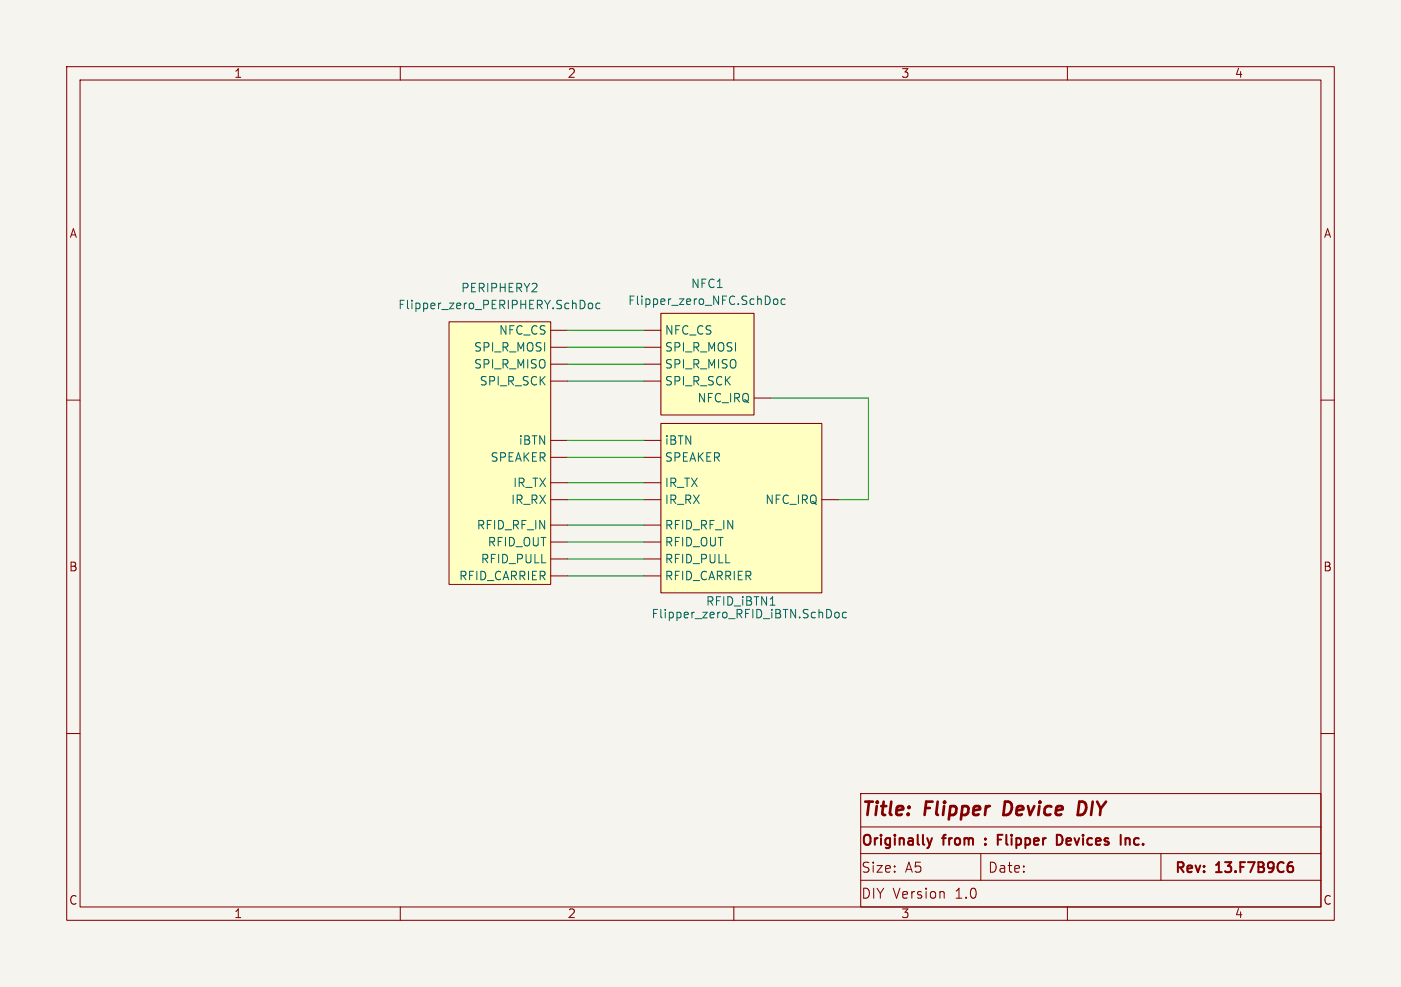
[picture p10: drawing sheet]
<svg xmlns="http://www.w3.org/2000/svg" width="210mm" height="148mm" viewBox="0 0 210 148" stroke-linecap="round" stroke-linejoin="round" font-family="sans-serif">
<path d="M0 0h210v148h-210z" fill="#f5f4ef" stroke="#f5f4ef" stroke-width=".15"/>
<g fill="none" stroke="#840000" stroke-width=".15">
<path d="M10 10h190v128h-190zM12 12h186v124h-186zM60 10v2M110 10v2M160 10v2M10 60h2M198 60h2M10 110h2M129 119h69v17h-69zM198 110h2M60 136v2M110 136v2"/>
<path d="M129 124h69M129 128h69M129 132h69M141.5 133.8v.9M147 128v4M160 136v2M174 128v4"/>
</g>
<path d="M139 125.7l.3 1M139.3 126.7l-.1 .3M139.7 125.7l-.4 1M147.7 126.5v.2M147.7 125.8v.1M149.6 125.9h.5M150.3 125.2h-.7v1.5M158.4 125.2a.76 .76 0 0 1 .9 .7 .76 .76 0 0 1-.9 .8M168.8 125.8h.5v.9M193.7 129.9l.1 .2v.4l-.1 .2" fill="none" stroke="#840000" stroke-width=".3"/>
<path d="M150.7 120.2l-.3 2h.5M162.5 120.3l-.7-.1-.3 2h.5l.5-.3" fill="none" stroke="#840000" stroke-width=".4"/>
<path d="M99.1 63.5h24.1v25.4h-24.1z" fill="#ffffc2"/>
<path d="M96.5 74.9h2.6M96.5 72.4h2.6M96.5 78.7h2.6M96.5 68.6h2.6M96.5 66h2.6M99.1 63.5h24.1v25.4h-24.1zM123.2 74.9h2.5M96.5 86.4h2.6M96.5 81.3h2.6M96.5 83.8h2.6" fill="none" stroke="#840000" stroke-width=".15"/>
<path d="M115.4 90.7h.8M125.2 91.9l.2-.1 .3 .1 .1 .5-.1 .2-.3 .1-.2-.2zM126.9 91.9l-.4-.1-.2 .2v.4l.1 .2h.5" fill="none" stroke="#006464" stroke-width=".15"/>
<path d="M99.1 47h13.9v15.2h-13.9z" fill="#ffffc2"/>
<path d="M96.5 49.5h2.6M96.5 54.6h2.6M96.5 52.1h2.6M96.5 57.2h2.6M99.1 47h13.9v15.2h-13.9zM113 59.7h2.6" fill="none" stroke="#840000" stroke-width=".15"/>
<path d="M116 44.9l.2-.1 .3 .1 .1 .5-.1 .2-.3 .1-.2-.2zM117.7 44.9l-.4-.1-.2 .3v.3l.1 .2h.5" fill="none" stroke="#006464" stroke-width=".15"/>
<path d="M67.3 48.3h15.2v39.3h-15.2z" fill="#ffffc2"/>
<g fill="none" stroke="#840000" stroke-width=".15">
<path d="M67.3 48.3h15.2v39.3h-15.2zM82.5 49.5h2.6M82.5 54.6h2.6M82.5 52.1h2.6M82.5 57.2h2.6M82.5 74.9h2.6M82.5 72.4h2.6M82.5 78.7h2.6M82.5 68.6h2.6M82.5 66h2.6M82.5 86.4h2.6M82.5 81.3h2.6"/>
<path d="M82.5 83.8h2.6"/>
</g>
<path d="M88.2 45.6l.2-.1 .4 .1v.5l-.1 .1-.3 .1-.2-.1zM89.9 45.5h-.3l-.3 .2v.4l.1 .1h.5" fill="none" stroke="#006464" stroke-width=".15"/>
<g fill="none" stroke="#009600" stroke-width=".15">
<path d="M85.1 57.2h11.4M85.1 52.1h11.4M85.1 54.6h11.4M85.1 49.5h11.4M115.6 59.7h14.6v15.2h-4.5M85.1 66h11.4M85.1 74.9h11.4M85.1 78.7h11.4M85.1 72.4h11.4M85.1 68.6h11.4M85.1 83.8h11.4M85.1 86.4h11.4"/>
<path d="M85.1 81.3h11.4"/>
</g>
<g font-size="2.8" fill="#840000">
<text x="129" y="122.9">Title:</text>
<text x="138.7" y="122.9">Flipper</text>
<text x="151.3" y="122.9">Device</text>
<text x="163.2" y="122.9">DIY</text>
</g>
<g font-size="2.1" fill="#840000">
<text x="129" y="131.1">Size:</text>
<text x="129" y="127.2">Originally</text>
<text x="135.7" y="131.1">A5</text>
<text x="141.5" y="127.2">from</text>
<text x="148" y="131.1">Date:</text>
<text x="150.8" y="127.2">Flipper</text>
<text x="160.3" y="127.2">Devices</text>
<text x="170.4" y="127.2">Inc.</text>
<text x="176" y="131.3">Rev:</text>
<text x="182.4" y="131.3">13.F7B9C6</text>
<text x="129" y="135">DIY Version</text>
<text x="143.3" y="135">1.0</text>
</g>
<g font-size="1.8" fill="#840000">
<text x="35" y="11.9">1</text>
<text x="85" y="11.9">2</text>
<text x="135" y="11.9">3</text>
<text x="185" y="11.9">4</text>
<text x="10.3" y="35.9">A</text>
<text x="198.4" y="35.9">A</text>
<text x="10.3" y="85.9">B</text>
<text x="198.3" y="85.9">B</text>
<text x="10.3" y="135.9">C</text>
<text x="35" y="137.9">1</text>
<text x="85" y="137.9">2</text>
<text x="135" y="137.9">3</text>
<text x="185" y="137.9">4</text>
<text x="198.3" y="135.9">C</text>
</g>
<g font-size="1.8" fill="#006464">
<text x="59.6" y="46.6">Flipper_zero_PERIPHERY.SchDoc</text>
<text x="69" y="44">PERIPHERY2</text>
<text x="94.1" y="45.9">Flipper_zero_NFC.SchDoc</text>
<text x="103.5" y="43.4">NFC1</text>
<text x="71" y="52.9">SPI_R_MOSI</text>
<text x="74.7" y="50.4">NFC_CS</text>
<text x="99.6" y="50.4">NFC_CS</text>
<text x="99.6" y="52.9">SPI_R_MOSI</text>
<text x="71" y="55.5">SPI_R_MISO</text>
<text x="71.8" y="58">SPI_R_SCK</text>
<text x="99.6" y="55.5">SPI_R_MISO</text>
<text x="99.6" y="58">SPI_R_SCK</text>
<text x="104.5" y="60.6">NFC_IRQ</text>
<text x="73.4" y="69.4">SPEAKER</text>
<text x="77.7" y="66.9">iBTN</text>
<text x="99.6" y="69.4">SPEAKER</text>
<text x="99.6" y="66.9">iBTN</text>
<text x="76.5" y="75.8">IR_RX</text>
<text x="76.8" y="73.3">IR_TX</text>
<text x="99.6" y="75.8">IR_RX</text>
<text x="99.6" y="73.3">IR_TX</text>
<text x="114.6" y="75.8">NFC_IRQ</text>
<text x="71.4" y="79.6">RFID_RF_IN</text>
<text x="73" y="82.1">RFID_OUT</text>
<text x="99.6" y="82.1">RFID_OUT</text>
<text x="99.6" y="79.6">RFID_RF_IN</text>
<text x="68.7" y="87.2">RFID_CARRIER</text>
<text x="72" y="84.7">RFID_PULL</text>
<text x="99.6" y="87.2">RFID_CARRIER</text>
<text x="99.6" y="84.7">RFID_PULL</text>
<text x="97.6" y="92.9">Flipper_zero_RFID_iBTN.SchDoc</text>
<text x="105.7" y="91">RFID_iBTN1</text>
</g>
</svg>
